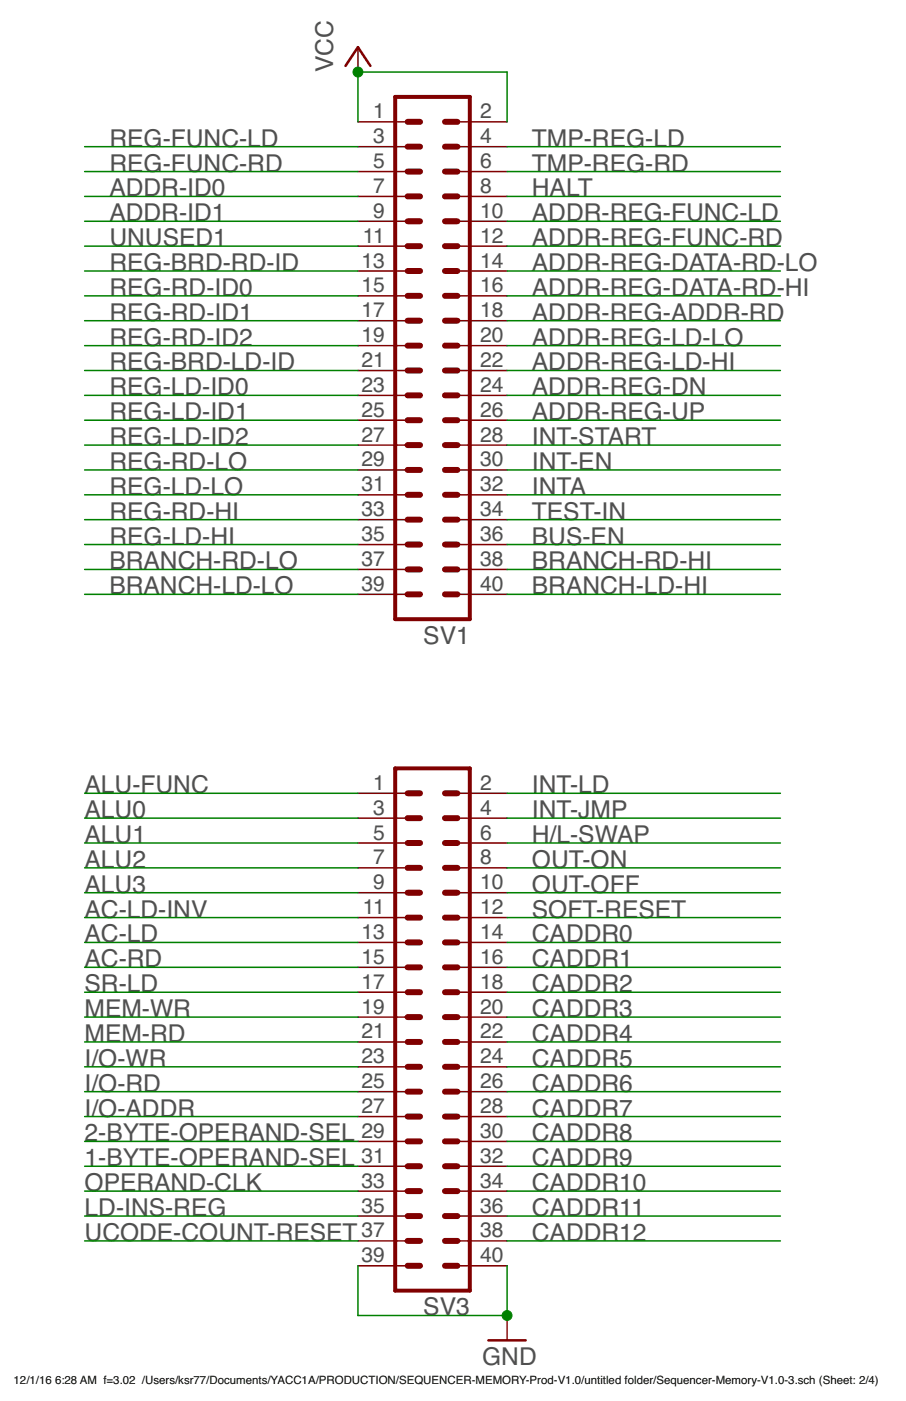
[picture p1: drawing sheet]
<svg xmlns="http://www.w3.org/2000/svg" width="279mm" height="432mm" viewBox="0 0 279 432" stroke-linecap="round" stroke-linejoin="round" font-family="sans-serif">
<path d="M121.9 29.9h23v160.9h-23zM121.9 236.8h23v161h-23z" fill="none" stroke="#800000" stroke-width="1.2"/>
<g fill="none" stroke="#800000" stroke-width="1.8">
<path d="M125.7 37.5h3.8M137.2 37.5h3.9M125.7 52.9h3.8M125.7 45.2h3.8M137.2 52.9h3.9M137.2 45.2h3.9M125.7 68.2h3.8M125.7 60.5h3.8M125.7 75.9h3.8M137.2 68.2h3.9M137.2 60.5h3.9M137.2 75.9h3.9"/>
<path d="M125.7 91.2h3.8M125.7 83.5h3.8M125.7 98.8h3.8M137.2 91.2h3.9M137.2 83.5h3.9M137.2 98.8h3.9M125.7 106.5h3.8M125.7 114.2h3.8M137.2 106.5h3.9M137.2 114.2h3.9M125.7 129.5h3.8M125.7 121.9h3.8"/>
<path d="M125.7 137.2h3.8M137.2 129.5h3.9M137.2 121.9h3.9M137.2 137.2h3.9M125.7 144.8h3.8M125.7 152.5h3.8M137.2 144.8h3.9M137.2 152.5h3.9M125.7 160.2h3.8M125.7 167.8h3.8M125.7 175.5h3.8M137.2 160.2h3.9"/>
<path d="M137.2 167.8h3.9M137.2 175.5h3.9M125.7 183.2h3.8M137.2 183.2h3.9M125.7 259.8h3.8M125.7 252.2h3.8M125.7 244.5h3.8M137.2 259.8h3.9M137.2 252.2h3.9M137.2 244.5h3.9M125.7 275.1h3.8M125.7 267.5h3.8"/>
<path d="M137.2 275.1h3.9M137.2 267.5h3.9M125.7 298.1h3.8M125.7 290.5h3.8M125.7 282.8h3.8M137.2 298.1h3.9M137.2 290.5h3.9M137.2 282.8h3.9M125.7 313.5h3.8M125.7 305.8h3.8M137.2 313.5h3.9M137.2 305.8h3.9"/>
<path d="M125.7 336.5h3.8M125.7 328.8h3.8M125.7 321.1h3.8M137.2 336.5h3.9M137.2 328.8h3.9M137.2 321.1h3.9M125.7 351.8h3.8M125.7 344.1h3.8M125.7 359.5h3.8M137.2 351.8h3.9M137.2 344.1h3.9M137.2 359.5h3.9"/>
<path d="M125.7 367.1h3.8M125.7 374.8h3.8M137.2 367.1h3.9M137.2 374.8h3.9M125.7 382.5h3.8M125.7 390.1h3.8M137.2 382.5h3.9M137.2 390.1h3.9"/>
</g>
<g fill="none" stroke="#800000" stroke-width=".47">
<path d="M110.4 14.5v7.7M110.4 37.5h15.3M141.1 37.5h15.3M110.4 45.2h15.3M110.4 52.9h15.3M141.1 45.2h15.3M141.1 52.9h15.3M110.4 60.5h15.3M110.4 68.2h15.3M110.4 75.9h15.3M141.1 60.5h15.3M141.1 68.2h15.3"/>
<path d="M141.1 75.9h15.3M110.4 83.5h15.3M110.4 91.2h15.3M110.4 98.8h15.3M141.1 83.5h15.3M141.1 91.2h15.3M141.1 98.8h15.3M110.4 106.5h15.3M110.4 114.2h15.3M141.1 106.5h15.3M141.1 114.2h15.3M110.4 121.9h15.3"/>
<path d="M110.4 129.5h15.3M110.4 137.2h15.3M141.1 121.9h15.3M141.1 129.5h15.3M141.1 137.2h15.3M110.4 144.8h15.3M110.4 152.5h15.3M141.1 144.8h15.3M141.1 152.5h15.3M110.4 160.2h15.3M110.4 167.8h15.3M110.4 175.5h15.3"/>
<path d="M141.1 160.2h15.3M141.1 167.8h15.3M141.1 175.5h15.3M110.4 183.2h15.3M141.1 183.2h15.3M110.4 244.5h15.3M110.4 252.2h15.3M110.4 259.8h15.3M141.1 244.5h15.3M141.1 252.2h15.3M141.1 259.8h15.3M110.4 267.5h15.3"/>
<path d="M110.4 275.1h15.3M141.1 267.5h15.3M141.1 275.1h15.3M110.4 282.8h15.3M110.4 290.5h15.3M110.4 298.1h15.3M141.1 282.8h15.3M141.1 290.5h15.3M141.1 298.1h15.3M110.4 305.8h15.3M110.4 313.5h15.3M141.1 305.8h15.3"/>
<path d="M141.1 313.5h15.3M110.4 321.1h15.3M110.4 328.8h15.3M110.4 336.5h15.3M141.1 321.1h15.3M141.1 328.8h15.3M141.1 336.5h15.3M110.4 344.1h15.3M110.4 351.8h15.3M110.4 359.5h15.3M141.1 344.1h15.3M141.1 351.8h15.3"/>
<path d="M141.1 359.5h15.3M110.4 367.1h15.3M110.4 374.8h15.3M141.1 367.1h15.3M141.1 374.8h15.3M110.4 382.5h15.3M110.4 390.1h15.3M141.1 382.5h15.3M141.1 390.1h15.3M156.4 405.4v7.7"/>
</g>
<path d="M106.6 20.3l3.8-5.8 3.8 5.8M150.6 413.1h11.5" fill="none" stroke="#800000" stroke-width=".78"/>
<g fill="none" stroke="#008000" stroke-width=".47">
<path d="M110.4 37.5v-15.3h46v15.3M26.1 45.2h84.3M26.1 52.9h84.3M156.4 45.2h84.3M156.4 52.9h84.3M26.1 60.5h84.3M26.1 68.2h84.3M26.1 75.9h84.3M156.4 60.5h84.3M156.4 68.2h84.3M156.4 75.9h84.3M26.1 83.5h84.3"/>
<path d="M26.1 91.2h84.3M26.1 98.8h84.3M156.4 83.5h84.3M156.4 91.2h84.3M156.4 98.8h84.3M26.1 106.5h84.3M26.1 114.2h84.3M156.4 106.5h84.3M156.4 114.2h84.3M26.1 121.9h84.3M26.1 129.5h84.3M26.1 137.2h84.3"/>
<path d="M156.4 121.9h84.3M156.4 129.5h84.3M156.4 137.2h84.3M26.1 144.8h84.3M26.1 152.5h84.3M156.4 144.8h84.3M156.4 152.5h84.3M26.1 160.2h84.3M26.1 167.8h84.3M26.1 175.5h84.3M156.4 160.2h84.3M156.4 167.8h84.3"/>
<path d="M156.4 175.5h84.3M26.1 183.2h84.3M156.4 183.2h84.3M26.1 244.5h84.3M26.1 252.2h84.3M26.1 259.8h84.3M156.4 244.5h84.3M156.4 252.2h84.3M156.4 259.8h84.3M26.1 267.5h84.3M26.1 275.1h84.3M156.4 267.5h84.3"/>
<path d="M156.4 275.1h84.3M26.1 282.8h84.3M26.1 290.5h84.3M26.1 298.1h84.3M156.4 282.8h84.3M156.4 290.5h84.3M156.4 298.1h84.3M26.1 305.8h84.3M26.1 313.5h84.3M156.4 305.8h84.3M156.4 313.5h84.3M26.1 321.1h84.3"/>
<path d="M26.1 328.8h84.3M26.1 336.5h84.3M156.4 321.1h84.3M156.4 328.8h84.3M156.4 336.5h84.3M26.1 344.1h84.3M26.1 351.8h84.3M26.1 359.5h84.3M156.4 344.1h84.3M156.4 351.8h84.3M156.4 359.5h84.3M26.1 367.1h84.3"/>
<path d="M26.1 374.8h84.3M156.4 367.1h84.3M156.4 374.8h84.3M26.1 382.5h84.3M110.4 390.1v15.3h46v-15.3M156.4 382.5h84.3"/>
</g>
<g fill="#008000" stroke="#008000" stroke-width=".31">
<circle cx="156.4" cy="405.4" r="1.52"/>
<circle cx="110.4" cy="22.2" r="1.52"/>
</g>
<g font-size="7.6" fill="#505050">
<text x="102.7" y="22.2" transform="rotate(-90 102.7 22.2)">VCC</text>
<text x="33.8" y="45.2">REG-FUNC-LD</text>
<text x="164" y="45.2">TMP-REG-LD</text>
<text x="33.8" y="52.9">REG-FUNC-RD</text>
<text x="164" y="52.9">TMP-REG-RD</text>
<text x="33.8" y="60.5">ADDR-ID0</text>
<text x="164" y="60.5">HALT</text>
<text x="33.8" y="68.2">ADDR-ID1</text>
<text x="164" y="68.2">ADDR-REG-FUNC-LD</text>
<text x="33.8" y="75.9">UNUSED1</text>
<text x="164" y="75.9">ADDR-REG-FUNC-RD</text>
<text x="33.8" y="83.5">REG-BRD-RD-ID</text>
<text x="164" y="83.5">ADDR-REG-DATA-RD-LO</text>
<text x="33.8" y="91.2">REG-RD-ID0</text>
<text x="164" y="91.2">ADDR-REG-DATA-RD-HI</text>
<text x="33.8" y="98.9">REG-RD-ID1</text>
<text x="164" y="98.9">ADDR-REG-ADDR-RD</text>
<text x="33.8" y="106.5">REG-RD-ID2</text>
<text x="164" y="106.5">ADDR-REG-LD-LO</text>
<text x="33.8" y="114.2">REG-BRD-LD-ID</text>
<text x="164" y="114.2">ADDR-REG-LD-HI</text>
<text x="33.8" y="121.9">REG-LD-ID0</text>
<text x="164" y="121.9">ADDR-REG-DN</text>
<text x="33.8" y="129.5">REG-LD-ID1</text>
<text x="164" y="129.5">ADDR-REG-UP</text>
<text x="33.8" y="137.2">REG-LD-ID2</text>
<text x="164" y="137.2">INT-START</text>
<text x="33.8" y="144.8">REG-RD-LO</text>
<text x="164" y="144.8">INT-EN</text>
<text x="33.8" y="152.5">REG-LD-LO</text>
<text x="164" y="152.5">INTA</text>
<text x="33.8" y="160.2">REG-RD-HI</text>
<text x="164" y="160.2">TEST-IN</text>
<text x="33.8" y="167.8">REG-LD-HI</text>
<text x="164" y="167.8">BUS-EN</text>
<text x="33.8" y="175.5">BRANCH-RD-LO</text>
<text x="164" y="175.5">BRANCH-RD-HI</text>
<text x="33.8" y="183.2">BRANCH-LD-LO</text>
<text x="164" y="183.2">BRANCH-LD-HI</text>
<text x="130.5" y="198.5">SV1</text>
<text x="26.1" y="244.5">ALU-FUNC</text>
<text x="164" y="244.5">INT-LD</text>
<text x="26.1" y="252.2">ALU0</text>
<text x="164" y="252.2">INT-JMP</text>
<text x="26.1" y="259.8">ALU1</text>
<text x="164" y="259.8">H/L-SWAP</text>
<text x="26.1" y="267.5">ALU2</text>
<text x="164" y="267.5">OUT-ON</text>
<text x="26.1" y="275.1">ALU3</text>
<text x="164" y="275.1">OUT-OFF</text>
<text x="26.1" y="282.8">AC-LD-INV</text>
<text x="164" y="282.8">SOFT-RESET</text>
<text x="26.1" y="290.5">AC-LD</text>
<text x="164" y="290.5">CADDR0</text>
<text x="26.1" y="298.1">AC-RD</text>
<text x="164" y="298.1">CADDR1</text>
<text x="26.1" y="305.8">SR-LD</text>
<text x="164" y="305.8">CADDR2</text>
<text x="26.1" y="313.5">MEM-WR</text>
<text x="164" y="313.5">CADDR3</text>
<text x="26.1" y="321.1">MEM-RD</text>
<text x="164" y="321.1">CADDR4</text>
<text x="26.1" y="328.8">I/O-WR</text>
<text x="164" y="328.8">CADDR5</text>
<text x="26.1" y="336.5">I/O-RD</text>
<text x="164" y="336.5">CADDR6</text>
<text x="26.1" y="344.1">I/O-ADDR</text>
<text x="164" y="344.1">CADDR7</text>
<text x="26.1" y="351.8">2-BYTE-OPERAND-SEL</text>
<text x="164" y="351.8">CADDR8</text>
<text x="26.1" y="359.5">1-BYTE-OPERAND-SEL</text>
<text x="164" y="359.5">CADDR9</text>
<text x="26.1" y="367.1">OPERAND-CLK</text>
<text x="164" y="367.1">CADDR10</text>
<text x="26.1" y="374.8">LD-INS-REG</text>
<text x="164" y="374.8">CADDR11</text>
<text x="26.1" y="382.5">UCODE-COUNT-RESET</text>
<text x="164" y="382.5">CADDR12</text>
<text x="130.5" y="405.4">SV3</text>
<text x="148.7" y="420.8">GND</text>
</g>
<g font-size="6.5" fill="#505050">
<text x="115" y="36.5">1</text>
<text x="148.1" y="36.5">2</text>
<text x="115" y="44.1">3</text>
<text x="148.1" y="44.1">4</text>
<text x="115" y="51.8">5</text>
<text x="148.1" y="51.8">6</text>
<text x="115" y="59.5">7</text>
<text x="148.1" y="59.5">8</text>
<text x="115" y="67.1">9</text>
<text x="148.1" y="67.1">10</text>
<text x="111.9" y="74.8">11</text>
<text x="148.1" y="74.8">12</text>
<text x="111.4" y="82.5">13</text>
<text x="148.1" y="82.5">14</text>
<text x="111.4" y="90.1">15</text>
<text x="148.1" y="90.1">16</text>
<text x="111.4" y="97.8">17</text>
<text x="148.1" y="97.8">18</text>
<text x="111.4" y="105.4">19</text>
<text x="148.1" y="105.4">20</text>
<text x="111.4" y="113.1">21</text>
<text x="148.1" y="113.1">22</text>
<text x="111.4" y="120.8">23</text>
<text x="148.1" y="120.8">24</text>
<text x="111.4" y="128.4">25</text>
<text x="148.1" y="128.4">26</text>
<text x="111.4" y="136.1">27</text>
<text x="148.1" y="136.1">28</text>
<text x="111.4" y="143.8">29</text>
<text x="148.1" y="143.8">30</text>
<text x="111.4" y="151.4">31</text>
<text x="148.1" y="151.4">32</text>
<text x="111.4" y="159.1">33</text>
<text x="148.1" y="159.1">34</text>
<text x="111.4" y="166.8">35</text>
<text x="148.1" y="166.8">36</text>
<text x="111.4" y="174.4">37</text>
<text x="148.1" y="174.4">38</text>
<text x="111.4" y="182.1">39</text>
<text x="148.1" y="182.1">40</text>
<text x="115" y="243.4">1</text>
<text x="148.1" y="243.4">2</text>
<text x="115" y="251.1">3</text>
<text x="148.1" y="251.1">4</text>
<text x="115" y="258.7">5</text>
<text x="148.1" y="258.7">6</text>
<text x="115" y="266.4">7</text>
<text x="148.1" y="266.4">8</text>
<text x="115" y="274.1">9</text>
<text x="148.1" y="274.1">10</text>
<text x="111.9" y="281.7">11</text>
<text x="148.1" y="281.7">12</text>
<text x="111.4" y="289.4">13</text>
<text x="148.1" y="289.4">14</text>
<text x="111.4" y="297.1">15</text>
<text x="148.1" y="297.1">16</text>
<text x="111.4" y="304.7">17</text>
<text x="148.1" y="304.7">18</text>
<text x="111.4" y="312.4">19</text>
<text x="148.1" y="312.4">20</text>
<text x="111.4" y="320.1">21</text>
<text x="148.1" y="320.1">22</text>
<text x="111.4" y="327.7">23</text>
<text x="148.1" y="327.7">24</text>
<text x="111.4" y="335.4">25</text>
<text x="148.1" y="335.4">26</text>
<text x="111.4" y="343.1">27</text>
<text x="148.1" y="343.1">28</text>
<text x="111.4" y="350.7">29</text>
<text x="148.1" y="350.7">30</text>
<text x="111.4" y="358.4">31</text>
<text x="148.1" y="358.4">32</text>
<text x="111.4" y="366.1">33</text>
<text x="148.1" y="366.1">34</text>
<text x="111.4" y="373.7">35</text>
<text x="148.1" y="373.7">36</text>
<text x="111.4" y="381.4">37</text>
<text x="148.1" y="381.4">38</text>
<text x="111.4" y="389">39</text>
<text x="148.1" y="389">40</text>
</g>
<g font-size="3.5">
<text x="4.2" y="426.6">12/1/16</text>
<text x="17" y="426.6">6:28 AM f=3.02 /Users/ksr77/Documents/YACC1A/PRODUCTION/SEQUENCER-MEMORY-Prod-V1.0/untitled folder/Sequencer-Memory-V1.0-3.sch (Sheet: 2/4)</text>
</g>
</svg>
